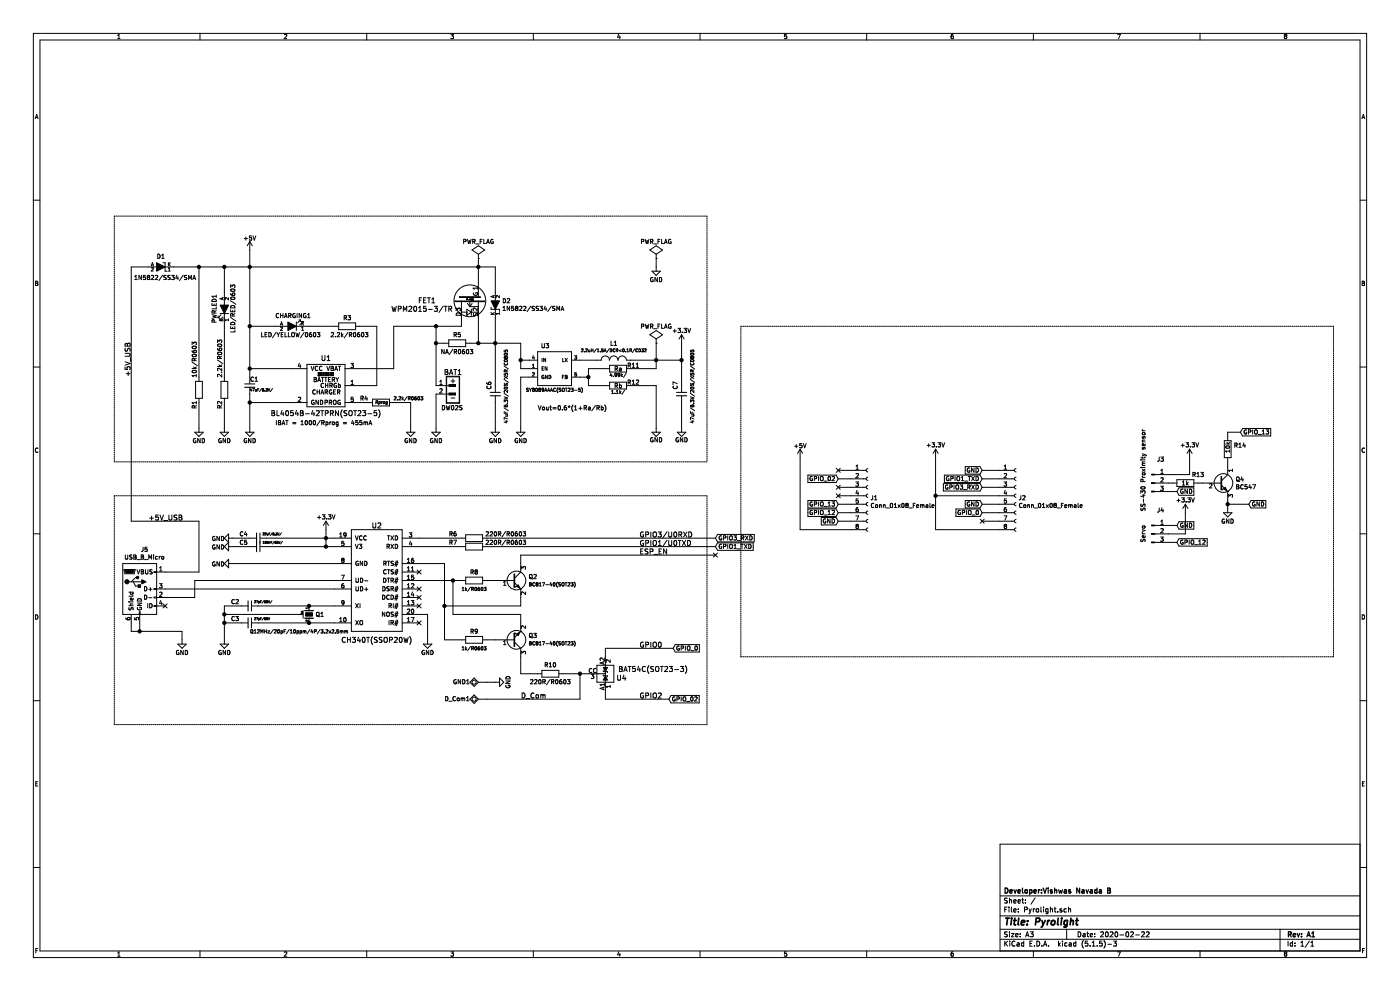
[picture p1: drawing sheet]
EESchema Schematic File Version 4
EELAYER 30 0
EELAYER END
$Descr A3 16535 11693
encoding utf-8
Sheet 1 1
Title "Pyrolight"
Date "2020-02-22"
Rev "A1"
Comp "Developer:Vishwas Navada B"
Comment1 ""
Comment2 ""
Comment3 ""
Comment4 ""
$EndDescr
$Comp
L Pyrolight-rescue:GND-OLIMEX_Power-ESP32-DevKit-Lipo_Rev_A1-rescue #PWR018
U 1 1
P 5850 8050
F 0 "#PWR018" H 5850 7800 50  0001 C CNN
F 1 "GND" H 5850 7900 50  0000 C CNN
F 2 "" H 5850 8050 60  0000 C CNN
F 3 "" H 5850 8050 60  0000 C CNN
	1    5850 8050
	0    -1   -1   0   
$EndComp
$Comp
L Pyrolight-rescue:TESTPAD-OLIMEX_OTHER-ESP32-DevKit-Lipo_Rev_A1-rescue GND1
U 1 1
P 5650 8050
F 0 "GND1" H 5850 8050 50  0000 C CNN
F 1 "TESTPAD" H 5550 7935 50  0001 L BNN
F 2 "Measurement_Points:Measurement_Point_Round-SMD-Pad_Small" H 5410 7975 20  0001 C CNN
F 3 "" V 5650 8050 60  0000 C CNN
F 4 "Value 1" H 5650 8050 60  0001 C CNN "Fieldname 1"
F 5 "Value2" H 5650 8050 60  0001 C CNN "Fieldname2"
F 6 "Value3" H 5650 8050 60  0001 C CNN "Fieldname3"
	1    5650 8050
	-1   0    0    1   
$EndComp
$Comp
L Pyrolight-rescue:PWR_FLAG-OLIMEX_Power-ESP32-DevKit-Lipo_Rev_A1-rescue #FLG02
U 1 1
P 7750 3050
F 0 "#FLG02" H 7750 3145 50  0001 C CNN
F 1 "PWR_FLAG" H 7750 3250 50  0000 C CNN
F 2 "" H 7750 3050 60  0000 C CNN
F 3 "" H 7750 3050 60  0000 C CNN
	1    7750 3050
	1    0    0    -1  
$EndComp
$Comp
L Pyrolight-rescue:GND-OLIMEX_Power-ESP32-DevKit-Lipo_Rev_A1-rescue #PWR022
U 1 1
P 7750 3150
F 0 "#PWR022" H 7750 2900 50  0001 C CNN
F 1 "GND" H 7750 3000 50  0000 C CNN
F 2 "" H 7750 3150 60  0000 C CNN
F 3 "" H 7750 3150 60  0000 C CNN
	1    7750 3150
	1    0    0    -1  
$EndComp
$Comp
L Pyrolight-rescue:PWR_FLAG-OLIMEX_Power-ESP32-DevKit-Lipo_Rev_A1-rescue #FLG01
U 1 1
P 5650 3050
F 0 "#FLG01" H 5650 3145 50  0001 C CNN
F 1 "PWR_FLAG" H 5650 3250 50  0000 C CNN
F 2 "" H 5650 3050 60  0000 C CNN
F 3 "" H 5650 3050 60  0000 C CNN
	1    5650 3050
	1    0    0    -1  
$EndComp
$Comp
L Pyrolight-rescue:C-OLIMEX_RCL-ESP32-DevKit-Lipo_Rev_A1-rescue C1
U 1 1
P 2950 4550
F 0 "C1" H 2950 4625 50  0000 L CNN
F 1 "47uF/6.3V/" H 2950 4500 30  0000 L CNN
F 2 "Capacitors_SMD:C_0805" H 2950 4550 60  0001 C CNN
F 3 "" H 2950 4550 60  0000 C CNN
F 4 "Value 1" H 2950 4550 60  0001 C CNN "Fieldname 1"
F 5 "Value2" H 2950 4550 60  0001 C CNN "Fieldname2"
F 6 "Value3" H 2950 4550 60  0001 C CNN "Fieldname3"
	1    2950 4550
	1    0    0    -1  
$EndComp
$Comp
L Pyrolight-rescue:+5V-OLIMEX_Power-ESP32-DevKit-Lipo_Rev_A1-rescue #PWR08
U 1 1
P 2950 2950
F 0 "#PWR08" H 2950 2800 50  0001 C CNN
F 1 "+5V" H 2950 3090 50  0000 C CNN
F 2 "" H 2950 2950 60  0000 C CNN
F 3 "" H 2950 2950 60  0000 C CNN
	1    2950 2950
	1    0    0    -1  
$EndComp
$Comp
L Pyrolight-rescue:R-OLIMEX_RCL-ESP32-DevKit-Lipo_Rev_A1-rescue R2
U 1 1
P 2650 4600
F 0 "R2" H 2775 4550 50  0000 L CNN
F 1 "2.2k/R0603" H 2050 4550 50  0000 L CNN
F 2 "Resistors_SMD:R_0603" H 2650 4530 30  0001 C CNN
F 3 "" V 2650 4600 30  0000 C CNN
F 4 "Value 1" H 2650 4600 60  0001 C CNN "Fieldname 1"
F 5 "Value2" H 2650 4600 60  0001 C CNN "Fieldname2"
F 6 "Value3" H 2650 4600 60  0001 C CNN "Fieldname3"
	1    2650 4600
	0    1    1    0   
$EndComp
$Comp
L Pyrolight-rescue:LED-OLIMEX_Diodes-ESP32-DevKit-Lipo_Rev_A1-rescue PWRLED1
U 1 1
P 2650 3650
F 0 "PWRLED1" H 2830 3770 50  0000 R CNN
F 1 "LED/RED/0603" H 2950 3550 50  0000 R CNN
F 2 "LEDs:LED_0603" H 2650 3650 60  0001 C CNN
F 3 "" H 2650 3650 60  0000 C CNN
F 4 "Value 1" H 2650 3650 60  0001 C CNN "Fieldname 1"
F 5 "Value2" H 2650 3650 60  0001 C CNN "Fieldname2"
F 6 "Value3" H 2650 3650 60  0001 C CNN "Fieldname3"
	1    2650 3650
	0    -1   -1   0   
$EndComp
$Comp
L Pyrolight-rescue:GND-OLIMEX_Power-ESP32-DevKit-Lipo_Rev_A1-rescue #PWR03
U 1 1
P 2650 5050
F 0 "#PWR03" H 2650 4800 50  0001 C CNN
F 1 "GND" H 2650 4900 50  0000 C CNN
F 2 "" H 2650 5050 60  0000 C CNN
F 3 "" H 2650 5050 60  0000 C CNN
	1    2650 5050
	1    0    0    -1  
$EndComp
$Comp
L Pyrolight-rescue:GND-OLIMEX_Power-ESP32-DevKit-Lipo_Rev_A1-rescue #PWR09
U 1 1
P 2950 5050
F 0 "#PWR09" H 2950 4800 50  0001 C CNN
F 1 "GND" H 2950 4900 50  0000 C CNN
F 2 "" H 2950 5050 60  0000 C CNN
F 3 "" H 2950 5050 60  0000 C CNN
	1    2950 5050
	1    0    0    -1  
$EndComp
$Comp
L Pyrolight-rescue:GND-OLIMEX_Power-ESP32-DevKit-Lipo_Rev_A1-rescue #PWR017
U 1 1
P 5850 5050
F 0 "#PWR017" H 5850 4800 50  0001 C CNN
F 1 "GND" H 5850 4900 50  0000 C CNN
F 2 "" H 5850 5050 60  0000 C CNN
F 3 "" H 5850 5050 60  0000 C CNN
	1    5850 5050
	1    0    0    -1  
$EndComp
$Comp
L Pyrolight-rescue:SY8009AAAC(SOT23-5)-OLIMEX_IC-ESP32-DevKit-Lipo_Rev_A1-rescue U3
U 1 1
P 6550 4350
F 0 "U3" H 6440 4620 50  0000 C CNN
F 1 "SY8089AAAC(SOT23-5)" H 6550 4100 39  0000 C CNN
F 2 "TO_SOT_Packages_SMD:SOT-23-5" H 6580 4500 20  0001 C CNN
F 3 "" H 6550 4350 60  0000 C CNN
F 4 "Value 1" H 6550 4350 60  0001 C CNN "Fieldname 1"
F 5 "Value2" H 6550 4350 60  0001 C CNN "Fieldname2"
F 6 "Value3" H 6550 4350 60  0001 C CNN "Fieldname3"
	1    6550 4350
	1    0    0    -1  
$EndComp
Text Notes 6350 4850 0    51   ~ 0
Vout=0.6*(1+Ra/Rb)
$Comp
L Pyrolight-rescue:L-OLIMEX_RCL-ESP32-DevKit-Lipo_Rev_A1-rescue L1
U 1 1
P 7250 4250
F 0 "L1" H 7250 4449 50  0000 C CNN
F 1 "2.2uH/1.5A/DCR<0.1R/CD32" H 7250 4366 35  0000 C CNN
F 2 "Inductors_SMD:L_Coilcraft_XAL5030" H 7200 4250 60  0001 C CNN
F 3 "" H 7200 4250 60  0000 C CNN
F 4 "Value 1" H 7250 4250 60  0001 C CNN "Fieldname 1"
F 5 "Value2" H 7250 4250 60  0001 C CNN "Fieldname2"
F 6 "Value3" H 7250 4250 60  0001 C CNN "Fieldname3"
	1    7250 4250
	1    0    0    -1  
$EndComp
$Comp
L Pyrolight-rescue:R-OLIMEX_RCL-ESP32-DevKit-Lipo_Rev_A1-rescue R11
U 1 1
P 7300 4350
F 0 "R11" H 7480 4390 50  0000 C CNN
F 1 "4.99k/" H 7300 4275 39  0000 C CNN
F 2 "Resistors_SMD:R_0603" H 7300 4280 30  0001 C CNN
F 3 "" V 7300 4350 30  0000 C CNN
F 4 "Value 1" H 7300 4350 60  0001 C CNN "Fieldname 1"
F 5 "Value2" H 7300 4350 60  0001 C CNN "Fieldname2"
F 6 "Value3" H 7300 4350 60  0001 C CNN "Fieldname3"
	1    7300 4350
	1    0    0    -1  
$EndComp
$Comp
L Pyrolight-rescue:R-OLIMEX_RCL-ESP32-DevKit-Lipo_Rev_A1-rescue R12
U 1 1
P 7300 4550
F 0 "R12" H 7480 4590 50  0000 C CNN
F 1 "1.1k/" H 7300 4475 39  0000 C CNN
F 2 "Resistors_SMD:R_0603" H 7300 4480 30  0001 C CNN
F 3 "" V 7300 4550 30  0000 C CNN
F 4 "Value 1" H 7300 4550 60  0001 C CNN "Fieldname 1"
F 5 "Value2" H 7300 4550 60  0001 C CNN "Fieldname2"
F 6 "Value3" H 7300 4550 60  0001 C CNN "Fieldname3"
	1    7300 4550
	1    0    0    -1  
$EndComp
Text Notes 7250 4390 0    51   ~ 0
Ra
Text Notes 7250 4590 0    51   ~ 0
Rb
$Comp
L Pyrolight-rescue:GND-OLIMEX_Power-ESP32-DevKit-Lipo_Rev_A1-rescue #PWR025
U 1 1
P 8050 5050
F 0 "#PWR025" H 8050 4800 50  0001 C CNN
F 1 "GND" H 8050 4910 50  0000 C CNN
F 2 "" H 8050 5050 60  0000 C CNN
F 3 "" H 8050 5050 60  0000 C CNN
	1    8050 5050
	1    0    0    -1  
$EndComp
$Comp
L Pyrolight-rescue:GND-OLIMEX_Power-ESP32-DevKit-Lipo_Rev_A1-rescue #PWR023
U 1 1
P 7750 5050
F 0 "#PWR023" H 7750 4800 50  0001 C CNN
F 1 "GND" H 7750 4910 50  0000 C CNN
F 2 "" H 7750 5050 60  0000 C CNN
F 3 "" H 7750 5050 60  0000 C CNN
	1    7750 5050
	1    0    0    -1  
$EndComp
$Comp
L Pyrolight-rescue:+3.3V-OLIMEX_Power-ESP32-DevKit-Lipo_Rev_A1-rescue #PWR024
U 1 1
P 8050 4050
F 0 "#PWR024" H 8050 3900 50  0001 C CNN
F 1 "+3.3V" H 8050 4200 50  0000 C CNN
F 2 "" H 8050 4050 60  0000 C CNN
F 3 "" H 8050 4050 60  0000 C CNN
	1    8050 4050
	1    0    0    -1  
$EndComp
$Comp
L Pyrolight-rescue:PWR_FLAG-OLIMEX_Power-ESP32-DevKit-Lipo_Rev_A1-rescue #FLG03
U 1 1
P 7750 4050
F 0 "#FLG03" H 7750 4145 50  0001 C CNN
F 1 "PWR_FLAG" H 7750 4250 50  0000 C CNN
F 2 "" H 7750 4050 60  0000 C CNN
F 3 "" H 7750 4050 60  0000 C CNN
	1    7750 4050
	1    0    0    -1  
$EndComp
$Comp
L Pyrolight-rescue:GND-OLIMEX_Power-ESP32-DevKit-Lipo_Rev_A1-rescue #PWR019
U 1 1
P 6150 5050
F 0 "#PWR019" H 6150 4800 50  0001 C CNN
F 1 "GND" H 6150 4900 50  0000 C CNN
F 2 "" H 6150 5050 60  0000 C CNN
F 3 "" H 6150 5050 60  0000 C CNN
	1    6150 5050
	1    0    0    -1  
$EndComp
$Comp
L Pyrolight-rescue:D_Schottky-OLIMEX_Diodes-ESP32-DevKit-Lipo_Rev_A1-rescue D2
U 1 1
P 5850 3600
F 0 "D2" V 5896 3521 50  0000 R CNN
F 1 "1N5822/SS34/SMA" V 5805 3521 50  0000 R CNN
F 2 "Diodes_SMD:D_SMA" H 5850 3600 60  0001 C CNN
F 3 "" H 5850 3600 60  0000 C CNN
F 4 "Value 1" H 5850 3600 60  0001 C CNN "Fieldname 1"
F 5 "Value2" H 5850 3600 60  0001 C CNN "Fieldname2"
F 6 "Value3" H 5850 3600 60  0001 C CNN "Fieldname3"
	1    5850 3600
	0    -1   -1   0   
$EndComp
$Comp
L Pyrolight-rescue:LED-OLIMEX_Diodes-ESP32-DevKit-Lipo_Rev_A1-rescue CHARGING1
U 1 1
P 3450 3850
F 0 "CHARGING1" H 3650 3975 50  0000 R CNN
F 1 "LED/YELLOW/0603" H 3825 3750 50  0000 R CNN
F 2 "LEDs:LED_0603" H 3450 3850 60  0001 C CNN
F 3 "" H 3450 3850 60  0000 C CNN
F 4 "Value 1" H 3450 3850 60  0001 C CNN "Fieldname 1"
F 5 "Value2" H 3450 3850 60  0001 C CNN "Fieldname2"
F 6 "Value3" H 3450 3850 60  0001 C CNN "Fieldname3"
	1    3450 3850
	-1   0    0    -1  
$EndComp
$Comp
L Pyrolight-rescue:R-OLIMEX_RCL-ESP32-DevKit-Lipo_Rev_A1-rescue R3
U 1 1
P 4100 3850
F 0 "R3" H 4050 3950 50  0000 L CNN
F 1 "2.2k/R0603" H 3900 3750 50  0000 L CNN
F 2 "Resistors_SMD:R_0603" H 4100 3780 30  0001 C CNN
F 3 "" V 4100 3850 30  0000 C CNN
F 4 "Value 1" H 4100 3850 60  0001 C CNN "Fieldname 1"
F 5 "Value2" H 4100 3850 60  0001 C CNN "Fieldname2"
F 6 "Value3" H 4100 3850 60  0001 C CNN "Fieldname3"
	1    4100 3850
	1    0    0    -1  
$EndComp
$Comp
L Pyrolight-rescue:P-MOS+DIOD-OLIMEX_Transistors-ESP32-DevKit-Lipo_Rev_A1-rescue FET1
U 1 1
P 5550 3550
F 0 "FET1" H 5150 3550 60  0000 R CNN
F 1 "WPM2015-3/TR" H 5350 3650 60  0000 R CNN
F 2 "TO_SOT_Packages_SMD:SOT-23" H 5550 3550 60  0001 C CNN
F 3 "" H 5550 3550 60  0000 C CNN
F 4 "Value 1" H 5550 3550 60  0001 C CNN "Fieldname 1"
F 5 "Value2" H 5550 3550 60  0001 C CNN "Fieldname2"
F 6 "Value3" H 5550 3550 60  0001 C CNN "Fieldname3"
	1    5550 3550
	1    0    0    1   
$EndComp
$Comp
L Pyrolight-rescue:BAT_CON-OLIMEX_Connectors-ESP32-DevKit-Lipo_Rev_A1-rescue BAT1
U 1 1
P 5350 4600
F 0 "BAT1" H 5240 4810 60  0000 L CNN
F 1 "DW02S" H 5210 4390 51  0000 L CNN
F 2 "Connectors:PINHEAD1-2" H 5350 4600 60  0001 C CNN
F 3 "" H 5350 4600 60  0000 C CNN
F 4 "Value 1" H 5350 4600 60  0001 C CNN "Fieldname 1"
F 5 "Value2" H 5350 4600 60  0001 C CNN "Fieldname2"
F 6 "Value3" H 5350 4600 60  0001 C CNN "Fieldname3"
	1    5350 4600
	1    0    0    -1  
$EndComp
$Comp
L Pyrolight-rescue:GND-OLIMEX_Power-ESP32-DevKit-Lipo_Rev_A1-rescue #PWR016
U 1 1
P 5150 5050
F 0 "#PWR016" H 5150 4800 50  0001 C CNN
F 1 "GND" H 5150 4900 50  0000 C CNN
F 2 "" H 5150 5050 60  0000 C CNN
F 3 "" H 5150 5050 60  0000 C CNN
	1    5150 5050
	1    0    0    -1  
$EndComp
$Comp
L Pyrolight-rescue:R-OLIMEX_RCL-ESP32-DevKit-Lipo_Rev_A1-rescue R5
U 1 1
P 5400 4050
F 0 "R5" H 5400 4150 50  0000 C CNN
F 1 "NA/R0603" H 5400 3950 50  0000 C CNN
F 2 "Resistors_SMD:R_0603" H 5400 3980 30  0001 C CNN
F 3 "" V 5400 4050 30  0000 C CNN
F 4 "Value 1" H 5400 4050 60  0001 C CNN "Fieldname 1"
F 5 "Value2" H 5400 4050 60  0001 C CNN "Fieldname2"
F 6 "Value3" H 5400 4050 60  0001 C CNN "Fieldname3"
	1    5400 4050
	1    0    0    -1  
$EndComp
$Comp
L Pyrolight-rescue:CH340T(SSOP20W)-OLIMEX_IC-ESP32-DevKit-Lipo_Rev_A1-rescue U2
U 1 1
P 4450 6850
F 0 "U2" H 4450 7500 60  0000 C CNN
F 1 "CH340T(SSOP20W)" H 4450 6150 60  0000 C CNN
F 2 "SMD_Packages:SSOP-20" H 4450 6100 60  0001 C CNN
F 3 "" H -250 -6850 60  0000 C CNN
	1    4450 6850
	1    0    0    -1  
$EndComp
$Comp
L Pyrolight-rescue:GND-OLIMEX_Power-ESP32-DevKit-Lipo_Rev_A1-rescue #PWR01
U 1 1
P 2150 7550
F 0 "#PWR01" H 2150 7300 50  0001 C CNN
F 1 "GND" H 2150 7400 50  0000 C CNN
F 2 "" H 2150 7550 60  0000 C CNN
F 3 "" H 2150 7550 60  0000 C CNN
	1    2150 7550
	1    0    0    -1  
$EndComp
$Comp
L Pyrolight-rescue:C-OLIMEX_RCL-ESP32-DevKit-Lipo_Rev_A1-rescue C4
U 1 1
P 3050 6350
F 0 "C4" V 3000 6125 50  0000 L CNN
F 1 "22uF/6.3V/" V 3000 6400 25  0000 L CNN
F 2 "Capacitors_SMD:C_0603" H 3050 6350 60  0001 C CNN
F 3 "" H 3050 6350 60  0000 C CNN
F 4 "Value 1" H 3050 6350 60  0001 C CNN "Fieldname 1"
F 5 "Value2" H 3050 6350 60  0001 C CNN "Fieldname2"
F 6 "Value3" H 3050 6350 60  0001 C CNN "Fieldname3"
	1    3050 6350
	0    1    1    0   
$EndComp
$Comp
L Pyrolight-rescue:GND-OLIMEX_Power-ESP32-DevKit-Lipo_Rev_A1-rescue #PWR07
U 1 1
P 2750 6650
F 0 "#PWR07" H 2750 6400 50  0001 C CNN
F 1 "GND" V 2755 6477 50  0000 C CNN
F 2 "" H 2750 6650 60  0000 C CNN
F 3 "" H 2750 6650 60  0000 C CNN
	1    2750 6650
	0    1    1    0   
$EndComp
$Comp
L Pyrolight-rescue:C-OLIMEX_RCL-ESP32-DevKit-Lipo_Rev_A1-rescue C5
U 1 1
P 3050 6450
F 0 "C5" V 3000 6225 50  0000 L CNN
F 1 "100nF/50V/" V 3000 6500 25  0000 L CNN
F 2 "Capacitors_SMD:C_0603" H 3050 6450 60  0001 C CNN
F 3 "" H 3050 6450 60  0000 C CNN
F 4 "Value 1" H 3050 6450 60  0001 C CNN "Fieldname 1"
F 5 "Value2" H 3050 6450 60  0001 C CNN "Fieldname2"
F 6 "Value3" H 3050 6450 60  0001 C CNN "Fieldname3"
	1    3050 6450
	0    1    1    0   
$EndComp
$Comp
L Pyrolight-rescue:GND-OLIMEX_Power-ESP32-DevKit-Lipo_Rev_A1-rescue #PWR05
U 1 1
P 2750 6350
F 0 "#PWR05" H 2750 6100 50  0001 C CNN
F 1 "GND" V 2755 6177 50  0000 C CNN
F 2 "" H 2750 6350 60  0000 C CNN
F 3 "" H 2750 6350 60  0000 C CNN
	1    2750 6350
	0    1    1    0   
$EndComp
$Comp
L Pyrolight-rescue:GND-OLIMEX_Power-ESP32-DevKit-Lipo_Rev_A1-rescue #PWR06
U 1 1
P 2750 6450
F 0 "#PWR06" H 2750 6200 50  0001 C CNN
F 1 "GND" V 2755 6277 50  0000 C CNN
F 2 "" H 2750 6450 60  0000 C CNN
F 3 "" H 2750 6450 60  0000 C CNN
	1    2750 6450
	0    1    1    0   
$EndComp
$Comp
L Pyrolight-rescue:C-OLIMEX_RCL-ESP32-DevKit-Lipo_Rev_A1-rescue C2
U 1 1
P 2950 7150
F 0 "C2" V 2900 6925 50  0000 L CNN
F 1 "27pF/50V/" V 2900 7200 25  0000 L CNN
F 2 "Capacitors_SMD:C_0603" H 2950 7150 60  0001 C CNN
F 3 "" H 2950 7150 60  0000 C CNN
F 4 "Value 1" H 2950 7150 60  0001 C CNN "Fieldname 1"
F 5 "Value2" H 2950 7150 60  0001 C CNN "Fieldname2"
F 6 "Value3" H 2950 7150 60  0001 C CNN "Fieldname3"
	1    2950 7150
	0    1    1    0   
$EndComp
$Comp
L Pyrolight-rescue:C-OLIMEX_RCL-ESP32-DevKit-Lipo_Rev_A1-rescue C3
U 1 1
P 2950 7350
F 0 "C3" V 2900 7125 50  0000 L CNN
F 1 "27pF/50V" V 2900 7400 25  0000 L CNN
F 2 "Capacitors_SMD:C_0603" H 2950 7350 60  0001 C CNN
F 3 "" H 2950 7350 60  0000 C CNN
F 4 "Value 1" H 2950 7350 60  0001 C CNN "Fieldname 1"
F 5 "Value2" H 2950 7350 60  0001 C CNN "Fieldname2"
F 6 "Value3" H 2950 7350 60  0001 C CNN "Fieldname3"
	1    2950 7350
	0    1    1    0   
$EndComp
$Comp
L Pyrolight-rescue:GND-OLIMEX_Power-ESP32-DevKit-Lipo_Rev_A1-rescue #PWR04
U 1 1
P 2650 7550
F 0 "#PWR04" H 2650 7300 50  0001 C CNN
F 1 "GND" H 2650 7400 50  0000 C CNN
F 2 "" H 2650 7550 60  0000 C CNN
F 3 "" H 2650 7550 60  0000 C CNN
	1    2650 7550
	1    0    0    -1  
$EndComp
$Comp
L Pyrolight-rescue:+3.3V-OLIMEX_Power-ESP32-DevKit-Lipo_Rev_A1-rescue #PWR013
U 1 1
P 3850 6250
F 0 "#PWR013" H 3850 6100 50  0001 C CNN
F 1 "+3.3V" H 3850 6400 50  0000 C CNN
F 2 "" H 3850 6250 60  0000 C CNN
F 3 "" H 3850 6250 60  0000 C CNN
	1    3850 6250
	1    0    0    -1  
$EndComp
$Comp
L Pyrolight-rescue:GND-OLIMEX_Power-ESP32-DevKit-Lipo_Rev_A1-rescue #PWR015
U 1 1
P 5050 7550
F 0 "#PWR015" H 5050 7300 50  0001 C CNN
F 1 "GND" H 5050 7400 50  0000 C CNN
F 2 "" H 5050 7550 60  0000 C CNN
F 3 "" H 5050 7550 60  0000 C CNN
	1    5050 7550
	1    0    0    -1  
$EndComp
$Comp
L Pyrolight-rescue:R-OLIMEX_RCL-ESP32-DevKit-Lipo_Rev_A1-rescue R6
U 1 1
P 5600 6350
F 0 "R6" H 5350 6400 50  0000 C CNN
F 1 "220R/R0603" H 5975 6400 50  0000 C CNN
F 2 "Resistors_SMD:R_0603" H 5600 6280 30  0001 C CNN
F 3 "" V 5600 6350 30  0000 C CNN
F 4 "Value 1" H 5600 6350 60  0001 C CNN "Fieldname 1"
F 5 "Value2" H 5600 6350 60  0001 C CNN "Fieldname2"
F 6 "Value3" H 5600 6350 60  0001 C CNN "Fieldname3"
	1    5600 6350
	1    0    0    -1  
$EndComp
$Comp
L Pyrolight-rescue:R-OLIMEX_RCL-ESP32-DevKit-Lipo_Rev_A1-rescue R7
U 1 1
P 5600 6450
F 0 "R7" H 5350 6500 50  0000 C CNN
F 1 "220R/R0603" H 5975 6500 50  0000 C CNN
F 2 "Resistors_SMD:R_0603" H 5600 6380 30  0001 C CNN
F 3 "" V 5600 6450 30  0000 C CNN
F 4 "Value 1" H 5600 6450 60  0001 C CNN "Fieldname 1"
F 5 "Value2" H 5600 6450 60  0001 C CNN "Fieldname2"
F 6 "Value3" H 5600 6450 60  0001 C CNN "Fieldname3"
	1    5600 6450
	1    0    0    -1  
$EndComp
Text Label 7550 6450 0    60   ~ 0
GPIO1/U0TXD
Text Label 7550 6350 0    60   ~ 0
GPIO3/U0RXD
$Comp
L Pyrolight-rescue:Q_NPN_BEC-OLIMEX_Transistors-ESP32-DevKit-Lipo_Rev_A1-rescue Q2
U 1 1
P 6050 6850
F 0 "Q2" H 6241 6896 50  0000 L CNN
F 1 "BC817-40(SOT23)" H 6241 6805 40  0000 L CNN
F 2 "TO_SOT_Packages_SMD:SOT-23" H 6250 6950 29  0001 C CNN
F 3 "" H 6050 6850 60  0000 C CNN
	1    6050 6850
	1    0    0    -1  
$EndComp
$Comp
L Pyrolight-rescue:R-OLIMEX_RCL-ESP32-DevKit-Lipo_Rev_A1-rescue R8
U 1 1
P 5600 6850
F 0 "R8" H 5600 6950 50  0000 C CNN
F 1 "1k/R0603" H 5600 6750 39  0000 C CNN
F 2 "Resistors_SMD:R_0603" H 5600 6780 30  0001 C CNN
F 3 "" V 5600 6850 30  0000 C CNN
F 4 "Value 1" H 5600 6850 60  0001 C CNN "Fieldname 1"
F 5 "Value2" H 5600 6850 60  0001 C CNN "Fieldname2"
F 6 "Value3" H 5600 6850 60  0001 C CNN "Fieldname3"
	1    5600 6850
	1    0    0    -1  
$EndComp
$Comp
L Pyrolight-rescue:Q_NPN_BEC-OLIMEX_Transistors-ESP32-DevKit-Lipo_Rev_A1-rescue Q3
U 1 1
P 6050 7550
F 0 "Q3" H 6241 7504 50  0000 L CNN
F 1 "BC817-40(SOT23)" H 6241 7595 40  0000 L CNN
F 2 "TO_SOT_Packages_SMD:SOT-23" H 6250 7650 29  0001 C CNN
F 3 "" H 6050 7550 60  0000 C CNN
	1    6050 7550
	1    0    0    1   
$EndComp
$Comp
L Pyrolight-rescue:R-OLIMEX_RCL-ESP32-DevKit-Lipo_Rev_A1-rescue R9
U 1 1
P 5600 7550
F 0 "R9" H 5600 7650 50  0000 C CNN
F 1 "1k/R0603" H 5600 7450 39  0000 C CNN
F 2 "Resistors_SMD:R_0603" H 5600 7480 30  0001 C CNN
F 3 "" V 5600 7550 30  0000 C CNN
F 4 "Value 1" H 5600 7550 60  0001 C CNN "Fieldname 1"
F 5 "Value2" H 5600 7550 60  0001 C CNN "Fieldname2"
F 6 "Value3" H 5600 7550 60  0001 C CNN "Fieldname3"
	1    5600 7550
	1    0    0    -1  
$EndComp
Text Label 7550 6550 0    60   ~ 0
ESP_EN
Text Label 7550 7650 0    60   ~ 0
GPIO0
Text Label 7550 8250 0    60   ~ 0
GPIO2
NoConn ~ 4950 6750
NoConn ~ 4950 6950
NoConn ~ 4950 7050
NoConn ~ 4950 7150
NoConn ~ 4950 7350
$Comp
L Pyrolight-rescue:C-OLIMEX_RCL-ESP32-DevKit-Lipo_Rev_A1-rescue C6
U 1 1
P 5850 4650
F 0 "C6" V 5775 4700 50  0000 L CNN
F 1 "47uF/6.3V/20%/X5R/C0805" V 5975 4300 40  0000 L CNN
F 2 "Capacitors_SMD:C_0805" H 5850 4650 60  0001 C CNN
F 3 "" H 5850 4650 60  0000 C CNN
F 4 "Value 1" H 5850 4650 60  0001 C CNN "Fieldname 1"
F 5 "Value2" H 5850 4650 60  0001 C CNN "Fieldname2"
F 6 "Value3" H 5850 4650 60  0001 C CNN "Fieldname3"
	1    5850 4650
	1    0    0    -1  
$EndComp
$Comp
L Pyrolight-rescue:R-OLIMEX_RCL-ESP32-DevKit-Lipo_Rev_A1-rescue R10
U 1 1
P 6500 7950
F 0 "R10" H 6500 7850 50  0000 C CNN
F 1 "220R/R0603" H 6500 8050 50  0000 C CNN
F 2 "Resistors_SMD:R_0603" V 6430 7950 30  0001 C CNN
F 3 "" H 6500 7950 30  0000 C CNN
	1    6500 7950
	1    0    0    1   
$EndComp
$Comp
L Pyrolight-rescue:BAT54C(SOT23-3)-OLIMEX_Diodes-ESP32-DevKit-Lipo_Rev_A1-rescue U4
U 1 1
P 7150 7950
F 0 "U4" V 7097 8078 60  0000 L CNN
F 1 "BAT54C(SOT23-3)" V 7200 8100 60  0000 L CNN
F 2 "TO_SOT_Packages_SMD:SOT-23-5" H 7150 7950 60  0001 C CNN
F 3 "" H 7150 7950 60  0001 C CNN
	1    7150 7950
	0    1    -1   0   
$EndComp
Text Label 6150 8250 0    60   ~ 0
D_Com
Wire Wire Line
	2950 2950 2950 3150
Wire Wire Line
	2950 4350 2950 4450
Wire Wire Line
	2950 5050 2950 4750
Wire Wire Line
	7750 3150 7750 3050
Wire Wire Line
	5850 4750 5850 5050
Wire Wire Line
	6250 4350 6150 4350
Wire Wire Line
	6150 4350 6150 4250
Connection ~ 6150 4250
Wire Wire Line
	6250 4450 6150 4450
Wire Wire Line
	6150 4450 6150 5050
Wire Wire Line
	6850 4250 7050 4250
Wire Wire Line
	7150 4350 6950 4350
Wire Wire Line
	6950 4350 6950 4450
Wire Wire Line
	6950 4550 7150 4550
Wire Wire Line
	6850 4450 6950 4450
Connection ~ 6950 4450
Wire Wire Line
	7750 5050 7750 4550
Wire Wire Line
	7750 4550 7450 4550
Wire Wire Line
	7450 4250 7750 4250
Wire Wire Line
	8050 4050 8050 4250
Wire Wire Line
	7750 4050 7750 4250
Connection ~ 7750 4250
Connection ~ 8050 4250
Wire Wire Line
	8050 4750 8050 5050
Wire Wire Line
	7450 4350 7750 4350
Wire Wire Line
	7750 4350 7750 4250
Wire Wire Line
	5850 3750 5850 4050
Wire Wire Line
	5850 3150 5850 3450
Connection ~ 2650 3150
Wire Wire Line
	2950 3850 3250 3850
Wire Wire Line
	3950 3850 3650 3850
Wire Wire Line
	5450 3850 5450 3750
Wire Wire Line
	5650 3300 5650 3150
Connection ~ 5650 3150
Wire Wire Line
	5150 5050 5150 4650
Wire Wire Line
	5150 3850 5150 4050
Wire Wire Line
	5250 4050 5150 4050
Connection ~ 5150 4050
Wire Wire Line
	5650 3750 5650 4050
Wire Wire Line
	5550 4050 5650 4050
Connection ~ 5650 4050
Wire Notes Line
	1350 2550 1350 5450
Wire Notes Line
	1350 5450 8350 5450
Wire Notes Line
	1350 2550 8350 2550
Wire Notes Line
	8350 2550 8350 5450
Wire Notes Line
	15750 3850 8750 3850
Wire Notes Line
	8750 3850 8750 7750
Wire Notes Line
	8750 7750 15750 7750
Wire Notes Line
	15750 7750 15750 3850
Connection ~ 5850 4050
Wire Wire Line
	1950 6950 3950 6950
Wire Wire Line
	1550 7350 1550 7450
Wire Wire Line
	1550 7450 1650 7450
Wire Wire Line
	1650 7350 1650 7450
Connection ~ 1650 7450
Wire Wire Line
	2950 6350 2750 6350
Wire Wire Line
	2950 6450 2750 6450
Wire Wire Line
	2750 6650 3950 6650
Wire Wire Line
	3150 6450 3850 6450
Connection ~ 3850 6350
Wire Wire Line
	3150 6350 3850 6350
Wire Wire Line
	2850 7150 2650 7150
Wire Wire Line
	2650 7150 2650 7250
Wire Wire Line
	2850 7350 2650 7350
Connection ~ 2650 7350
Wire Wire Line
	3850 6250 3850 6350
Connection ~ 3850 6450
Wire Wire Line
	4950 7250 5050 7250
Wire Wire Line
	5050 7250 5050 7550
Wire Wire Line
	4950 6350 5450 6350
Wire Wire Line
	4950 6450 5450 6450
Wire Wire Line
	4950 6850 5350 6850
Wire Wire Line
	4950 6650 5250 6650
Wire Wire Line
	5750 6350 8450 6350
Wire Wire Line
	5750 6450 8450 6450
Wire Wire Line
	5750 6850 5850 6850
Wire Wire Line
	5750 7550 5850 7550
Wire Wire Line
	5250 7550 5450 7550
Wire Wire Line
	6150 7050 6150 7150
Wire Wire Line
	6150 7150 5250 7150
Connection ~ 5250 7150
Wire Wire Line
	6150 7350 6150 7250
Wire Wire Line
	6150 7250 5350 7250
Wire Wire Line
	5350 7250 5350 6850
Connection ~ 5350 6850
Wire Wire Line
	6150 6650 6150 6550
Wire Wire Line
	6150 6550 8450 6550
Wire Notes Line
	1350 5850 8350 5850
Wire Notes Line
	1350 5850 1350 8550
Wire Notes Line
	1350 8550 8350 8550
Wire Notes Line
	8350 8550 8350 5850
Wire Wire Line
	5750 8250 6850 8250
Wire Wire Line
	5250 6650 5250 7150
Wire Wire Line
	2650 3850 2650 4450
Wire Wire Line
	2650 5050 2650 4750
Wire Wire Line
	6150 7750 6150 7950
Wire Wire Line
	6850 8250 6850 7950
Wire Wire Line
	6850 7950 6950 7950
Wire Wire Line
	7150 7650 7150 7750
Wire Wire Line
	7150 8150 7150 8250
Wire Wire Line
	6150 4250 6250 4250
Wire Wire Line
	6950 4450 6950 4550
Wire Wire Line
	7750 4250 8050 4250
Wire Wire Line
	8050 4250 8050 4550
Wire Wire Line
	2650 3150 2650 3450
Wire Wire Line
	5650 3150 5850 3150
Wire Wire Line
	5150 3850 5450 3850
Wire Wire Line
	5150 4050 5150 4550
Wire Wire Line
	5650 4050 5850 4050
Wire Wire Line
	2150 7450 2150 7550
Wire Wire Line
	1650 7450 2150 7450
Wire Wire Line
	3850 6350 3950 6350
Wire Wire Line
	3850 6350 3850 6450
Wire Wire Line
	2650 7350 2650 7550
Wire Wire Line
	3850 6450 3950 6450
Wire Wire Line
	5250 7150 5250 7550
Wire Wire Line
	5350 6850 5450 6850
$Comp
L Pyrolight-rescue:BL4054B-42TPRN(SOT23-5)-OLIMEX_IC-ESP32-DevKit-Lipo_Rev_A1-rescue U1
U 1 1
P 3850 4550
F 0 "U1" H 3850 4875 60  0000 C CNN
F 1 "BL4054B-42TPRN(SOT23-5)" H 3850 4225 60  0000 C CNN
F 2 "TO_SOT_Packages_SMD:SOT-23-5" H 3850 4550 60  0001 C CNN
F 3 "https://datasheet.lcsc.com/szlcsc/BL4054B-42TPRN_C83783.pdf" H 3850 4550 60  0001 C CNN
	1    3850 4550
	1    0    0    -1  
$EndComp
Text Notes 3250 5025 0    50   ~ 0
IBAT = 1000/Rprog = 455mA
$Comp
L Pyrolight-rescue:R-OLIMEX_RCL-ESP32-DevKit-Lipo_Rev_A1-rescue R4
U 1 1
P 4500 4750
F 0 "R4" H 4300 4800 50  0000 C CNN
F 1 "2.2k/R0603" H 4825 4800 39  0000 C CNN
F 2 "Resistors_SMD:R_0603" H 4500 4680 30  0001 C CNN
F 3 "" V 4500 4750 30  0000 C CNN
F 4 "Value 1" H 4500 4750 60  0001 C CNN "Fieldname 1"
F 5 "Value2" H 4500 4750 60  0001 C CNN "Fieldname2"
F 6 "Value3" H 4500 4750 60  0001 C CNN "Fieldname3"
	1    4500 4750
	1    0    0    -1  
$EndComp
Text Notes 4425 4775 0    35   Italic 7
Rprog
Wire Wire Line
	4250 4750 4350 4750
$Comp
L Pyrolight-rescue:GND-OLIMEX_Power-ESP32-DevKit-Lipo_Rev_A1-rescue #PWR014
U 1 1
P 4850 5050
F 0 "#PWR014" H 4850 4800 50  0001 C CNN
F 1 "GND" H 4850 4900 50  0000 C CNN
F 2 "" H 4850 5050 60  0000 C CNN
F 3 "" H 4850 5050 60  0000 C CNN
	1    4850 5050
	1    0    0    -1  
$EndComp
Wire Wire Line
	4850 5050 4850 4750
Wire Wire Line
	4650 4750 4850 4750
Wire Wire Line
	3450 4750 2950 4750
Connection ~ 2950 4750
Wire Wire Line
	2950 4750 2950 4650
Wire Wire Line
	3450 4350 2950 4350
Wire Wire Line
	2950 3850 2950 4350
Connection ~ 2950 4350
Wire Wire Line
	4250 3850 4450 3850
Wire Wire Line
	4450 3850 4450 4550
Wire Wire Line
	4450 4550 4250 4550
Wire Wire Line
	2950 3150 5650 3150
Wire Wire Line
	2950 3850 2950 3150
Connection ~ 2950 3850
Connection ~ 2950 3150
Wire Wire Line
	2650 3150 2950 3150
Wire Wire Line
	4250 4350 4650 4350
Wire Wire Line
	4650 4350 4650 3850
Wire Wire Line
	4650 3850 5150 3850
Connection ~ 5150 3850
$Comp
L Pyrolight-rescue:C-OLIMEX_RCL-ESP32-DevKit-Lipo_Rev_A1-rescue C7
U 1 1
P 8050 4650
F 0 "C7" V 7975 4700 50  0000 L CNN
F 1 "47uF/6.3V/20%/X5R/C0805" V 8175 4300 40  0000 L CNN
F 2 "Capacitors_SMD:C_0805" H 8050 4650 60  0001 C CNN
F 3 "" H 8050 4650 60  0000 C CNN
F 4 "Value 1" H 8050 4650 60  0001 C CNN "Fieldname 1"
F 5 "Value2" H 8050 4650 60  0001 C CNN "Fieldname2"
F 6 "Value3" H 8050 4650 60  0001 C CNN "Fieldname3"
	1    8050 4650
	1    0    0    -1  
$EndComp
Wire Wire Line
	5750 8050 5850 8050
Wire Wire Line
	5650 3150 5650 3050
Wire Wire Line
	6150 4250 6150 4050
Wire Wire Line
	6150 4050 5850 4050
Wire Wire Line
	5850 4050 5850 4550
Wire Wire Line
	1950 6750 2350 6750
$Comp
L Pyrolight-rescue:D_Schottky-OLIMEX_Diodes-ESP32-DevKit-Lipo_Rev_A1-rescue D1
U 1 1
P 1900 3150
F 0 "D1" H 1900 3275 50  0000 C CNN
F 1 "1N5822/SS34/SMA" H 1850 3025 50  0000 C CNN
F 2 "Diodes_SMD:D_SMA" H 1900 3282 60  0001 C CNN
F 3 "" H 1900 3150 60  0000 C CNN
	1    1900 3150
	-1   0    0    -1  
$EndComp
Wire Wire Line
	1750 3150 1550 3150
Wire Wire Line
	2350 3150 2650 3150
Wire Wire Line
	2350 3150 2350 4450
Wire Wire Line
	2350 5050 2350 4750
$Comp
L Pyrolight-rescue:GND-OLIMEX_Power-ESP32-DevKit-Lipo_Rev_A1-rescue #PWR02
U 1 1
P 2350 5050
F 0 "#PWR02" H 2350 4800 50  0001 C CNN
F 1 "GND" H 2350 4900 50  0000 C CNN
F 2 "" H 2350 5050 60  0000 C CNN
F 3 "" H 2350 5050 60  0000 C CNN
	1    2350 5050
	1    0    0    -1  
$EndComp
$Comp
L Pyrolight-rescue:R-OLIMEX_RCL-ESP32-DevKit-Lipo_Rev_A1-rescue R1
U 1 1
P 2350 4600
F 0 "R1" H 2475 4550 50  0000 L CNN
F 1 "10k/R0603" H 1775 4550 50  0000 L CNN
F 2 "Resistors_SMD:R_0603" H 2350 4530 30  0001 C CNN
F 3 "" V 2350 4600 30  0000 C CNN
F 4 "Value 1" H 2350 4600 60  0001 C CNN "Fieldname 1"
F 5 "Value2" H 2350 4600 60  0001 C CNN "Fieldname2"
F 6 "Value3" H 2350 4600 60  0001 C CNN "Fieldname3"
	1    2350 4600
	0    1    1    0   
$EndComp
Connection ~ 2350 3150
Wire Wire Line
	2350 6750 2350 6150
Wire Wire Line
	2350 6150 1550 6150
Text Label 1750 6150 0    60   ~ 0
+5V_USB
Wire Wire Line
	1550 3150 1550 6150
Wire Wire Line
	2050 3150 2350 3150
Text Label 1550 4450 1    60   ~ 0
+5V_USB
Wire Wire Line
	6650 7950 6850 7950
Connection ~ 6850 7950
Wire Wire Line
	6150 7950 6350 7950
$Comp
L Pyrolight-rescue:TESTPAD-OLIMEX_OTHER-ESP32-DevKit-Lipo_Rev_A1-rescue D_Com1
U 1 1
P 5650 8250
F 0 "D_Com1" H 5900 8250 50  0000 C CNN
F 1 "TESTPAD" H 5550 8135 50  0001 L BNN
F 2 "Measurement_Points:Measurement_Point_Round-SMD-Pad_Small" H 5410 8175 20  0001 C CNN
F 3 "" V 5650 8250 60  0000 C CNN
F 4 "Value 1" H 5650 8250 60  0001 C CNN "Fieldname 1"
F 5 "Value2" H 5650 8250 60  0001 C CNN "Fieldname2"
F 6 "Value3" H 5650 8250 60  0001 C CNN "Fieldname3"
	1    5650 8250
	-1   0    0    1   
$EndComp
$Comp
L Pyrolight-rescue:Crystal_GND-OLIMEX_Devices-ESP32-DevKit-Lipo_Rev_A1-rescue Q1
U 1 1
P 3650 7250
F 0 "Q1" V 3650 7325 50  0000 L CNN
F 1 "Q12MHz/20pF/10ppm/4P/3.2x2.5mm" V 3850 6550 40  0000 L CNN
F 2 "Crystals:Crystal_SMD_3225-4pin_3.2x2.5mm" V 3741 7333 60  0001 L CNN
F 3 "" H 3650 7250 60  0000 C CNN
	1    3650 7250
	0    1    1    0   
$EndComp
Wire Wire Line
	3050 7150 3650 7150
Wire Wire Line
	3050 7350 3650 7350
Connection ~ 3650 7150
Wire Wire Line
	3650 7150 3950 7150
Connection ~ 3650 7350
Wire Wire Line
	3650 7350 3950 7350
Wire Wire Line
	3550 7250 2650 7250
Connection ~ 2650 7250
Wire Wire Line
	2650 7250 2650 7350
$Comp
L Connector:Conn_01x08_Female J1
U 1 1
P 10250 5850
F 0 "J1" H 10278 5826 50  0000 L CNN
F 1 "Conn_01x08_Female" H 10278 5735 50  0000 L CNN
F 2 "Pin_Headers:Pin_Header_Straight_1x08_Pitch2.54mm" H 10250 5850 50  0001 C CNN
F 3 "~" H 10250 5850 50  0001 C CNN
	1    10250 5850
	1    0    0    -1  
$EndComp
$Comp
L Connector:Conn_01x08_Female J2
U 1 1
P 12000 5850
F 0 "J2" H 12028 5826 50  0000 L CNN
F 1 "Conn_01x08_Female" H 12028 5735 50  0000 L CNN
F 2 "Pin_Headers:Pin_Header_Straight_1x08_Pitch2.54mm" H 12000 5850 50  0001 C CNN
F 3 "~" H 12000 5850 50  0001 C CNN
	1    12000 5850
	1    0    0    -1  
$EndComp
Wire Wire Line
	11600 5550 11800 5550
Wire Wire Line
	11600 5650 11800 5650
Wire Wire Line
	11600 5750 11800 5750
Wire Wire Line
	11600 5950 11800 5950
Wire Wire Line
	11600 6050 11800 6050
Wire Wire Line
	11600 6150 11800 6150
Text GLabel 11600 5550 0    50   Input ~ 0
GND
Text GLabel 8450 6350 2    50   Input ~ 0
GPIO3_RXD
Text GLabel 8450 6450 2    50   Input ~ 0
GPIO1_TXD
Text GLabel 11600 5750 0    50   Input ~ 0
GPIO3_RXD
Text GLabel 11600 5650 0    50   Input ~ 0
GPIO1_TXD
Wire Wire Line
	11050 5850 11050 5400
Wire Wire Line
	11050 5850 11800 5850
$Comp
L Pyrolight-rescue:+3.3V-OLIMEX_Power-ESP32-DevKit-Lipo_Rev_A1-rescue #PWR011
U 1 1
P 11050 5400
F 0 "#PWR011" H 11050 5250 50  0001 C CNN
F 1 "+3.3V" H 11050 5550 50  0000 C CNN
F 2 "" H 11050 5400 60  0000 C CNN
F 3 "" H 11050 5400 60  0000 C CNN
	1    11050 5400
	1    0    0    -1  
$EndComp
Text GLabel 11600 5950 0    50   Input ~ 0
GND
Text GLabel 11600 6050 0    50   Input ~ 0
GPIO_0
Wire Wire Line
	11050 6250 11050 5850
Wire Wire Line
	11050 6250 11800 6250
Connection ~ 11050 5850
Text GLabel 9900 6050 0    50   Input ~ 0
GPIO_12
Text GLabel 9900 5950 0    50   Input ~ 0
GPIO_13
Text GLabel 9900 5650 0    50   Input ~ 0
GPIO_02
Wire Wire Line
	9900 6150 10050 6150
Wire Wire Line
	10050 6050 9900 6050
Wire Wire Line
	10050 5950 9900 5950
Wire Wire Line
	10050 5850 9900 5850
Wire Wire Line
	10050 5750 9900 5750
Wire Wire Line
	10050 5650 9900 5650
Wire Wire Line
	10050 5550 9900 5550
Text GLabel 9900 6150 0    50   Input ~ 0
GND
$Comp
L Pyrolight-rescue:+5V-OLIMEX_Power-ESP32-DevKit-Lipo_Rev_A1-rescue #PWR010
U 1 1
P 9450 5400
F 0 "#PWR010" H 9450 5250 50  0001 C CNN
F 1 "+5V" H 9450 5540 50  0000 C CNN
F 2 "" H 9450 5400 60  0000 C CNN
F 3 "" H 9450 5400 60  0000 C CNN
	1    9450 5400
	1    0    0    -1  
$EndComp
Wire Wire Line
	9450 5400 9450 6250
Wire Wire Line
	9450 6250 10050 6250
$Comp
L Connector:Conn_01x03_Male J3
U 1 1
P 13600 5700
F 0 "J3" H 13708 5981 50  0000 C CNN
F 1 "SS-430 Proximity sensor" V 13500 5850 50  0000 C CNN
F 2 "Pin_Headers:Pin_Header_Straight_1x03_Pitch2.54mm" H 13600 5700 50  0001 C CNN
F 3 "~" H 13600 5700 50  0001 C CNN
	1    13600 5700
	1    0    0    -1  
$EndComp
$Comp
L Connector:Conn_01x03_Male J4
U 1 1
P 13600 6300
F 0 "J4" H 13708 6581 50  0000 C CNN
F 1 "Servo" V 13500 6300 50  0000 C CNN
F 2 "Pin_Headers:Pin_Header_Straight_1x03_Pitch2.54mm" H 13600 6300 50  0001 C CNN
F 3 "~" H 13600 6300 50  0001 C CNN
	1    13600 6300
	1    0    0    -1  
$EndComp
Wire Wire Line
	13800 6300 14000 6300
Wire Wire Line
	14000 6300 14000 6050
Wire Wire Line
	13800 5600 14050 5600
Wire Wire Line
	14050 5600 14050 5400
$Comp
L Transistor_BJT:BC547 Q4
U 1 1
P 14400 5700
F 0 "Q4" H 14591 5746 50  0000 L CNN
F 1 "BC547" H 14591 5655 50  0000 L CNN
F 2 "TO_SOT_Packages_SMD:SOT-23" H 14600 5625 50  0001 L CIN
F 3 "http://www.fairchildsemi.com/ds/BC/BC547.pdf" H 14400 5700 50  0001 L CNN
	1    14400 5700
	1    0    0    -1  
$EndComp
$Comp
L Device:R R13
U 1 1
P 14000 5700
F 0 "R13" V 13900 5850 50  0000 C CNN
F 1 "1k" V 14000 5700 50  0000 C CNN
F 2 "Resistors_SMD:R_0603" V 13930 5700 50  0001 C CNN
F 3 "~" H 14000 5700 50  0001 C CNN
	1    14000 5700
	0    1    1    0   
$EndComp
Text GLabel 13900 5800 2    50   Input ~ 0
GND
Text GLabel 13900 6200 2    50   Input ~ 0
GND
Text GLabel 13900 6400 2    50   Input ~ 0
GPIO_12
Wire Wire Line
	13800 6200 13900 6200
Wire Wire Line
	13900 6400 13800 6400
Wire Wire Line
	13850 5700 13800 5700
Wire Wire Line
	13900 5800 13800 5800
Wire Wire Line
	14150 5700 14200 5700
Wire Wire Line
	14500 5500 14500 5450
Wire Wire Line
	14500 5150 14500 5100
Wire Wire Line
	14500 5100 14650 5100
$Comp
L Pyrolight-rescue:GND-OLIMEX_Power-ESP32-DevKit-Lipo_Rev_A1-rescue #PWR021
U 1 1
P 14500 6000
F 0 "#PWR021" H 14500 5750 50  0001 C CNN
F 1 "GND" H 14500 5850 50  0000 C CNN
F 2 "" H 14500 6000 60  0000 C CNN
F 3 "" H 14500 6000 60  0000 C CNN
	1    14500 6000
	1    0    0    -1  
$EndComp
Wire Wire Line
	14500 5900 14500 5950
Wire Wire Line
	14500 5950 14750 5950
Connection ~ 14500 5950
Wire Wire Line
	14500 5950 14500 6000
Text GLabel 14750 5950 2    50   Input ~ 0
GND
Text GLabel 14650 5100 2    50   Input ~ 0
GPIO_13
$Comp
L Device:R R14
U 1 1
P 14500 5300
F 0 "R14" H 14570 5346 50  0000 L CNN
F 1 "10k" V 14500 5250 50  0000 L CNN
F 2 "Resistors_SMD:R_0603" V 14430 5300 50  0001 C CNN
F 3 "~" H 14500 5300 50  0001 C CNN
	1    14500 5300
	1    0    0    -1  
$EndComp
Text GLabel 7900 8250 2    50   Input ~ 0
GPIO_02
Wire Wire Line
	7150 8250 7900 8250
Text GLabel 7950 7650 2    50   Input ~ 0
GPIO_0
Wire Wire Line
	7150 7650 7950 7650
NoConn ~ 8450 6550
NoConn ~ 9900 5550
NoConn ~ 9900 5750
NoConn ~ 9900 5850
NoConn ~ 11600 6150
$Comp
L Connector:USB_B_Micro J5
U 1 1
P 1650 6950
F 0 "J5" H 1707 7417 50  0000 C CNN
F 1 "USB_B_Micro" H 1707 7326 50  0000 C CNN
F 2 "Connector_USB:USB_Micro-B_Molex-105017-0001" H 1800 6900 50  0001 C CNN
F 3 "~" H 1800 6900 50  0001 C CNN
	1    1650 6950
	1    0    0    -1  
$EndComp
NoConn ~ 1950 7150
Wire Wire Line
	1950 7050 2300 7050
Wire Wire Line
	2300 7050 2300 6850
Wire Wire Line
	2300 6850 3950 6850
$Comp
L Pyrolight-rescue:+3.3V-OLIMEX_Power-ESP32-DevKit-Lipo_Rev_A1-rescue #PWR?
U 1 1
P 14000 6050
F 0 "#PWR?" H 14000 5900 50  0001 C CNN
F 1 "+3.3V" H 14000 6200 50  0000 C CNN
F 2 "" H 14000 6050 60  0000 C CNN
F 3 "" H 14000 6050 60  0000 C CNN
	1    14000 6050
	1    0    0    -1  
$EndComp
$Comp
L Pyrolight-rescue:+3.3V-OLIMEX_Power-ESP32-DevKit-Lipo_Rev_A1-rescue #PWR?
U 1 1
P 14050 5400
F 0 "#PWR?" H 14050 5250 50  0001 C CNN
F 1 "+3.3V" H 14050 5550 50  0000 C CNN
F 2 "" H 14050 5400 60  0000 C CNN
F 3 "" H 14050 5400 60  0000 C CNN
	1    14050 5400
	1    0    0    -1  
$EndComp
$EndSCHEMATC
